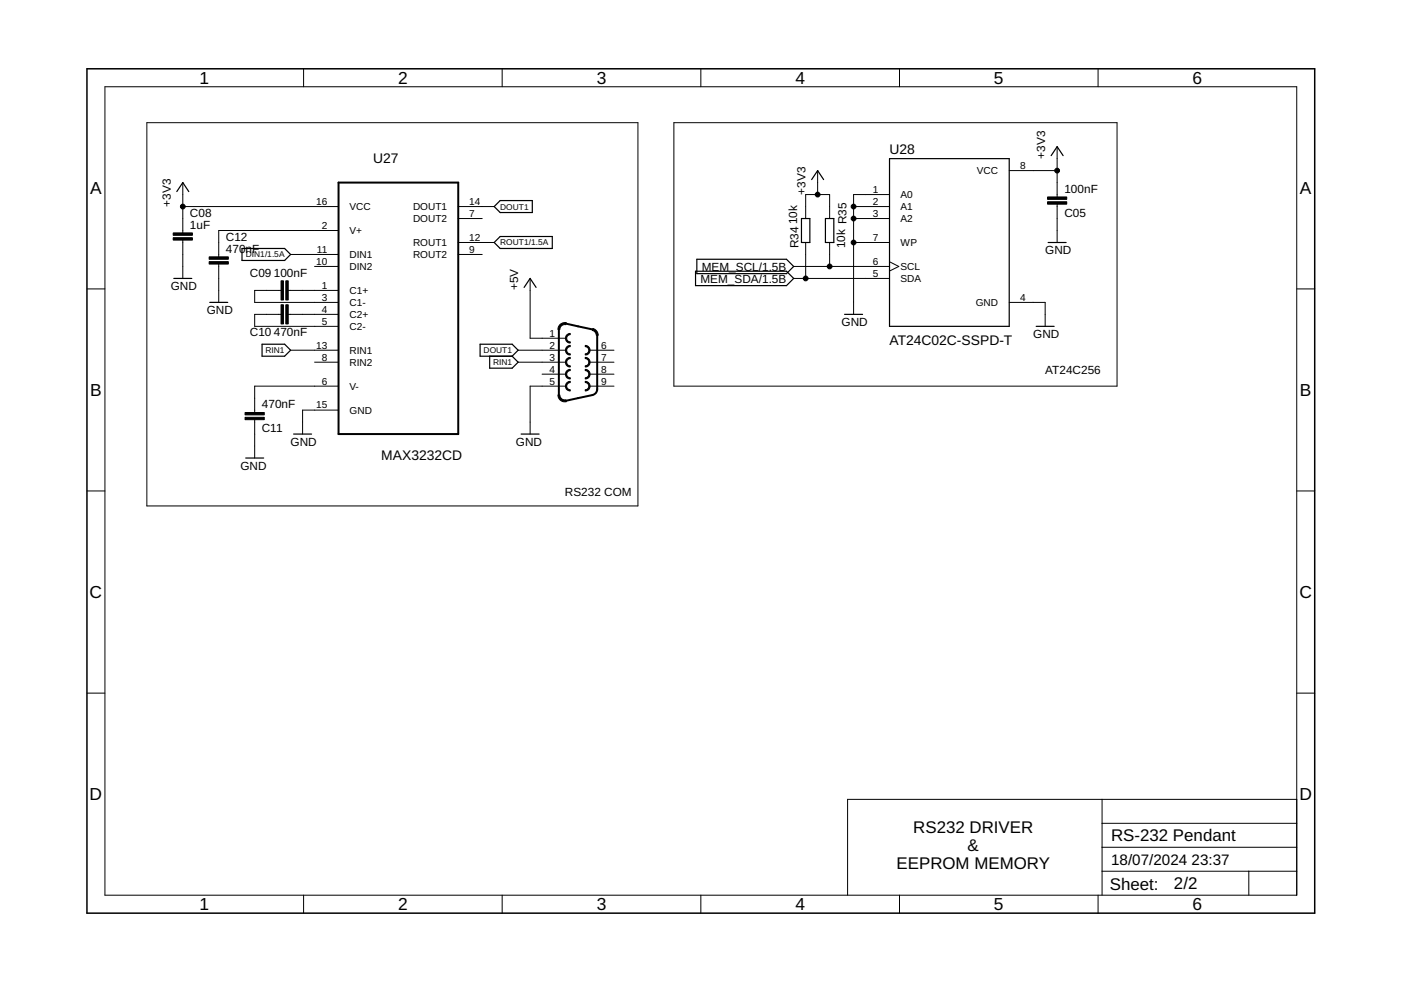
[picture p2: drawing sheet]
<svg xmlns="http://www.w3.org/2000/svg" width="297mm" height="210mm" viewBox="0 0 297 210" stroke-linecap="round" stroke-linejoin="round" font-family="sans-serif">
<g fill="none" stroke="#000" stroke-width=".25">
<path d="M172.1 38.1l1.3-1.9 1.2 1.9M188.6 33.6h25.4v35.6h-25.4zM222.9 33l1.2-1.9 1.3 1.9M36.9 59h3.8M37.5 40.6l1.3-1.9 1.2 1.9M51.3 52.7h9l1.3 1.3-1.3 1.2h-9zM104.8 43.8l1.2-1.3h6.9v2.6h-6.9zM104.8 51.4l1.2-1.3h11.1v2.6h-11.1zM147.5 57.5h19.3l1.5 1.5-1.5 1.6h-19.3zM147.7 55h19.1l1.5 1.5-1.5 1.5h-19.1zM169.9 46.3h1.8v5.1h-1.8zM175 46.3h1.8v5.1h-1.8z"/>
<path d="M222.2 51.4h3.8M44.5 64.1h3.8M55.6 73h4.7l1.3 1.3-1.3 1.2h-4.7zM101.8 73h6.8l1.3 1.3-1.3 1.2h-6.8zM103.8 75.5v2.6h4.8l1.3-1.3-1.3-1.3M111.1 60.9l1.3-1.9 1.3 1.9M179.1 66.7h3.8M219.7 69.2h3.8M52.1 97.1h3.8M62.3 92h3.8M110.5 92h3.8"/>
</g>
<g fill="none" stroke="#000" stroke-width=".21">
<path d="M22.2 18.4h252.7v171.4h-252.7zM64.4 14.6v3.8M106.5 14.6v3.8M148.6 14.6v3.8M190.7 14.6v3.8M232.8 14.6v3.8M31.1 26h104.2v81.3h-104.2zM38.8 38.7v10.7M142.9 26h93.9v55.9h-93.9zM173.4 36.2v5.1M214 36.2h10.1M224.1 31.1v10.7"/>
<path d="M38.8 50.9v8.1M38.8 43.8h33M46.4 56v8.1M61.6 54h10.2M66.7 56.5h5.1M71.8 48.9h-25.4v5.6M97.2 43.8h7.6M97.2 54h5M97.2 46.3h5M97.2 51.4h7.6M112.4 59v12.7h7.6M168.3 56.5h20.3"/>
<path d="M168.3 59h20.3M170.8 46.3v-5h5.1v5M170.8 51.4v7.6M175.9 51.4v5.1M181 43.8h7.6M181 46.3h7.6M181 51.4h7.6M188.6 41.3h-7.6v25.4M188.6 55.5l2 1-2 1M224.1 43.3v8.1M18.4 61.3h3.8M59.6 61.6h-5.6v2.5h17.8"/>
<path d="M59.6 66.7h-5.6v2.5h17.8M61.1 61.6h10.7M61.1 66.7h10.7M61.6 74.3h10.2M66.7 76.8h5.1M109.9 74.3h10.1M109.9 76.8h10.1M114.9 79.3h5.1M125.1 74.3h5.1M125.1 76.8h5.1M125.1 79.3h5.1M214 64.1h7.6v5.1"/>
<path d="M274.9 61.3h3.8M54 89v8.1M71.8 81.9h-17.8v5.6M71.8 87h-7.6v5M120 81.9h-7.6v10.1M125.1 81.9h5.1M18.4 104.1h3.8M274.9 104.1h3.8M18.4 147h3.8M274.9 147h3.8M233.7 169.5v20.3M233.7 179.6h41.2"/>
<path d="M233.7 174.6h41.2M274.9 169.5h-95.2v20.3M64.4 189.8v3.8M106.5 189.8v3.8M148.6 189.8v3.8M190.7 189.8v3.8M232.8 189.8v3.8M233.7 184.7h41.2M264.8 184.7v5.1"/>
</g>
<path d="M18.4 14.6h260.3v179h-260.3z" fill="none" stroke="#000" stroke-width=".32"/>
<g fill="#000" stroke="#000" stroke-width=".21">
<path d="M118.7 68.8l.6-.3 .8-.1-.1 .4-.8 .2-.4 .3-.1 .6h-.4l.1-.5z" fill-rule="evenodd"/>
<path d="M120.2 73.5l.6-.3h.1v.3a.76 .76 0 0 0-.8 .8 .76 .76 0 0 0 .8 .7v.3a1.01 1.01 0 0 1-1-.7 1.01 1.01 0 0 1 .3-1.1z" fill-rule="evenodd"/>
<path d="M120.2 71l.6-.3h.1v.3a.76 .76 0 0 0-.8 .7 .76 .76 0 0 0 .8 .8v.2a1.01 1.01 0 0 1-1-.6 1.01 1.01 0 0 1 .3-1.1z" fill-rule="evenodd"/>
<path d="M120.2 76l.6-.2h.1v.2a.76 .76 0 0 0-.8 .8 .76 .76 0 0 0 .8 .8v.2a1.01 1.01 0 0 1-1-.6 1.01 1.01 0 0 1 .3-1.2z" fill-rule="evenodd"/>
<path d="M120.2 78.6l.6-.3h.1v.3a.76 .76 0 0 0-.8 .7 .76 .76 0 0 0 .8 .8v.2a1.01 1.01 0 0 1-1-.6 1.01 1.01 0 0 1 .3-1.1z" fill-rule="evenodd"/>
<path d="M124.1 73.2a1.02 1.02 0 0 1 1 1.1 1.02 1.02 0 0 1-1 1v-.3a.76 .76 0 0 0 .7-.7 .76 .76 0 0 0-.7-.8z" fill-rule="evenodd"/>
<path d="M124.1 75.8a1.02 1.02 0 0 1 1 1 1.02 1.02 0 0 1-1 1v-.2a.76 .76 0 0 0 .7-.8 .76 .76 0 0 0-.7-.8z" fill-rule="evenodd"/>
<path d="M125.7 69.7l.4 .1 .5 .5 .2 .8h-.4l-.3-.8-.5-.2z" fill-rule="evenodd"/>
<path d="M118.3 83.7h.4l.1 .5 .4 .4 .8 .2 .1 .4a1.46 1.46 0 0 1-1.8-1.5z" fill-rule="evenodd"/>
<path d="M120.2 81.1l.6-.2h.1v.2a.76 .76 0 0 0-.8 .8 .76 .76 0 0 0 .8 .7v.3a1.01 1.01 0 0 1-1-.7 1.01 1.01 0 0 1 .3-1.1z" fill-rule="evenodd"/>
<path d="M124.1 78.3a1.02 1.02 0 0 1 1 1 1.02 1.02 0 0 1-1 1v-.2a.76 .76 0 0 0 .7-.8 .76 .76 0 0 0-.7-.7z" fill-rule="evenodd"/>
<path d="M124.1 80.9a1.02 1.02 0 0 1 1 1 1.02 1.02 0 0 1-1 1v-.3a.76 .76 0 0 0 .7-.7 .76 .76 0 0 0-.7-.8z" fill-rule="evenodd"/>
<circle cx="224.1" cy="36.2" r=".51"/>
<circle cx="38.8" cy="43.8" r=".51"/>
<circle cx="170.8" cy="59" r=".51"/>
<circle cx="173.4" cy="41.3" r=".51"/>
<circle cx="175.9" cy="56.5" r=".51"/>
<circle cx="181" cy="46.3" r=".51"/>
<circle cx="181" cy="43.8" r=".51"/>
<circle cx="181" cy="51.4" r=".51"/>
</g>
<path d="M71.8 38.7h25.4v53.3h-25.4zM118.5 69.9v13.8M120 68.6l5.6 1.2M126.6 71.1v11.4l-.1 .6-.4 .4-.5 .3-5.6 1.2" fill="none" stroke="#000" stroke-width=".42"/>
<path d="M36.7 49.4h4.1v.5h-4.1zM36.7 50.4h4.1v.5h-4.1zM44.3 54.5h4.1v.5h-4.1zM44.3 55.5h4.1v.5h-4.1zM59.6 59.5h.5v4.1h-.5zM60.6 59.5h.5v4.1h-.5zM222.1 41.8h4.1v.5h-4.1zM222.1 42.8h4.1v.5h-4.1zM59.6 64.6h.5v4.1h-.5zM60.6 64.6h.5v4.1h-.5zM52 87.5h4v.5h-4zM52 88.5h4v.5h-4z" fill="#000" stroke="#000" stroke-width=".21"/>
<g font-size="3.7">
<text x="42.3" y="17.8">1</text>
<text x="84.4" y="17.8">2</text>
<text x="126.5" y="17.8">3</text>
<text x="168.6" y="17.8">4</text>
<text x="210.7" y="17.8">5</text>
<text x="252.9" y="17.8">6</text>
<text x="19.1" y="41.1">A</text>
<text x="275.6" y="41.1">A</text>
<text x="19.1" y="84">B</text>
<text x="275.6" y="84">B</text>
<text x="19" y="126.8">C</text>
<text x="275.5" y="126.8">C</text>
<text x="19" y="169.7">D</text>
<text x="275.5" y="169.7">D</text>
<text x="42.3" y="193">1</text>
<text x="84.4" y="193">2</text>
<text x="126.5" y="193">3</text>
<text x="168.6" y="193">4</text>
<text x="210.7" y="193">5</text>
<text x="252.9" y="193">6</text>
</g>
<g font-size="3.6">
<text x="193.6" y="176.6">RS232 DRIVER</text>
<text x="235.6" y="178.4">RS-232 Pendant</text>
<text x="190.1" y="184.2">EEPROM MEMORY</text>
<text x="205.2" y="180.4">&amp;</text>
<text x="235.3" y="188.7">Sheet:</text>
<text x="248.9" y="188.5">2/2</text>
</g>
<g font-size="3.2">
<text x="235.6" y="183.5">18/07/2024</text>
<text x="252.6" y="183.5">23:37</text>
</g>
<g font-size="2.9">
<text x="79.1" y="34.6">U27</text>
<text x="188.6" y="32.6">U28</text>
<text x="188.6" y="73.2">AT24C02C-SSPD-T</text>
<text x="80.8" y="97.6">MAX3232CD</text>
</g>
<g font-size="2.5">
<text x="221.6" y="33.6" transform="rotate(-90 221.6 33.6)">+3V3</text>
<text x="170.8" y="41.3" transform="rotate(-90 170.8 41.3)">+3V3</text>
<text x="225.7" y="40.9">100nF</text>
<text x="36.2" y="43.8" transform="rotate(-90 36.2 43.8)">+3V3</text>
<text x="40.3" y="45.9">C08</text>
<text x="169" y="47.6" transform="rotate(-90 169 47.6)">10k</text>
<text x="225.7" y="45.9">C05</text>
<text x="40.3" y="48.5">1uF</text>
<text x="47.9" y="53.6">470nF</text>
<text x="47.9" y="51">C12</text>
<text x="169.3" y="52.7" transform="rotate(-90 169.3 52.7)">R34</text>
<text x="179.2" y="52.7" transform="rotate(-90 179.2 52.7)">10k R35</text>
<text x="221.6" y="53.9">GND</text>
<text x="53" y="58.6">C09</text>
<text x="58.1" y="58.6">100nF</text>
<text x="148.5" y="59.9">MEM_SDA/1.5B</text>
<text x="148.8" y="57.4">MEM_SCL/1.5B</text>
<text x="36.2" y="61.6">GND</text>
<text x="109.9" y="61.6" transform="rotate(-90 109.9 61.6)">+5V</text>
<text x="43.8" y="66.6">GND</text>
<text x="53" y="71.3">C10</text>
<text x="58.1" y="71.3">470nF</text>
<text x="178.4" y="69.2">GND</text>
<text x="219.1" y="71.7">GND</text>
<text x="221.6" y="79.3">AT24C256</text>
<text x="55.5" y="86.6">470nF</text>
<text x="55.5" y="91.7">C11</text>
<text x="61.6" y="94.6">GND</text>
<text x="109.4" y="94.6">GND</text>
<text x="51" y="99.7">GND</text>
<text x="119.8" y="105.2">RS232 COM</text>
</g>
<g font-size="2.1">
<text x="216.3" y="35.8">8</text>
<text x="185.1" y="40.9">1</text>
<text x="207.1" y="36.9">VCC</text>
<text x="67.1" y="43.4">16</text>
<text x="74.1" y="44.6">VCC</text>
<text x="87.6" y="44.6">DOUT1</text>
<text x="87.6" y="47.1">DOUT2</text>
<text x="99.5" y="43.4">14</text>
<text x="99.5" y="46">7</text>
<text x="185.1" y="43.4">2</text>
<text x="185.1" y="46">3</text>
<text x="190.9" y="42">A0</text>
<text x="190.9" y="44.6">A1</text>
<text x="190.9" y="47.1">A2</text>
<text x="67.2" y="53.6">11</text>
<text x="68.2" y="48.5">2</text>
<text x="74.1" y="49.6">V+</text>
<text x="87.6" y="52.2">ROUT1</text>
<text x="99.5" y="51.1">12</text>
<text x="99.5" y="53.6">9</text>
<text x="185.1" y="51.1">7</text>
<text x="190.9" y="52.2">WP</text>
<text x="67.1" y="56.1">10</text>
<text x="74.1" y="54.7">DIN1</text>
<text x="74.1" y="57.2">DIN2</text>
<text x="87.6" y="54.7">ROUT2</text>
<text x="185.1" y="56.1">6</text>
<text x="185.1" y="58.7">5</text>
<text x="190.9" y="57.2">SCL</text>
<text x="190.9" y="59.8">SDA</text>
<text x="68.2" y="61.2">1</text>
<text x="68.2" y="63.7">3</text>
<text x="74.1" y="62.3">C1+</text>
<text x="74.1" y="64.9">C1-</text>
<text x="206.9" y="64.9">GND</text>
<text x="216.3" y="63.7">4</text>
<text x="68.2" y="66.3">4</text>
<text x="68.2" y="68.8">5</text>
<text x="74.1" y="67.4">C2+</text>
<text x="74.1" y="69.9">C2-</text>
<text x="116.5" y="71.4">1</text>
<text x="67.1" y="73.9">13</text>
<text x="68.2" y="76.4">8</text>
<text x="74.1" y="75">RIN1</text>
<text x="74.1" y="77.6">RIN2</text>
<text x="116.5" y="73.9">2</text>
<text x="116.5" y="76.4">3</text>
<text x="127.4" y="73.9">6</text>
<text x="127.4" y="76.4">7</text>
<text x="68.2" y="81.5">6</text>
<text x="74.1" y="82.6">V-</text>
<text x="116.5" y="79">4</text>
<text x="116.5" y="81.5">5</text>
<text x="127.4" y="79">8</text>
<text x="127.4" y="81.5">9</text>
<text x="67.1" y="86.6">15</text>
<text x="74.1" y="87.7">GND</text>
</g>
<g font-size="1.8">
<text x="106.1" y="44.4">DOUT1</text>
<text x="106.1" y="52">ROUT1/1.5A</text>
<text x="52.1" y="54.6">DIN1/1.5A</text>
<text x="56.3" y="74.9">RIN1</text>
<text x="102.5" y="74.9">DOUT1</text>
<text x="104.5" y="77.4">RIN1</text>
</g>
</svg>
